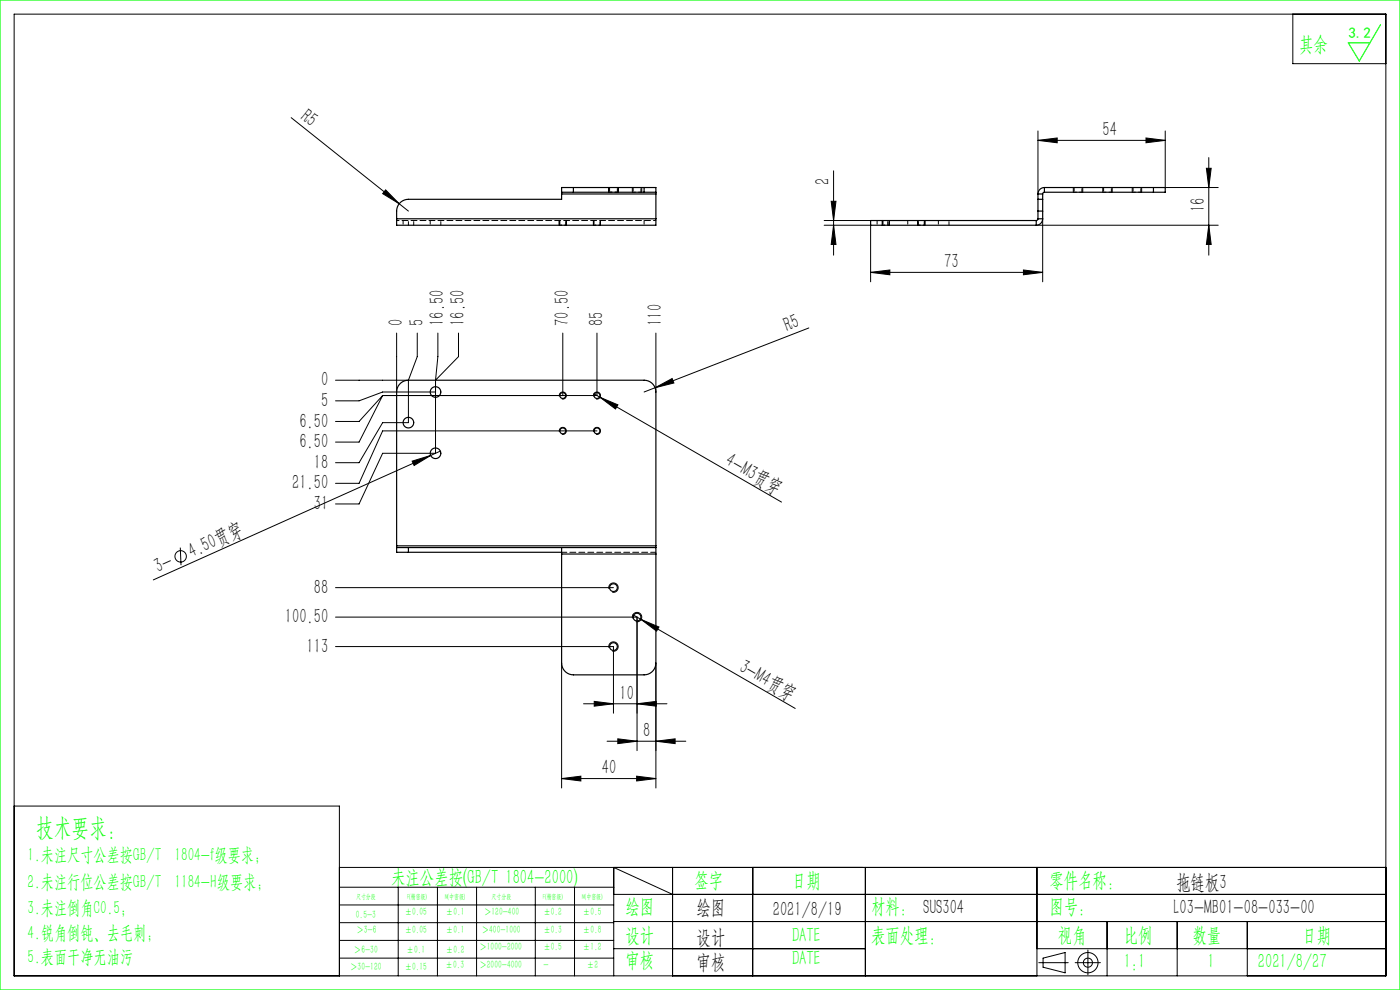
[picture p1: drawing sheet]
<svg xmlns="http://www.w3.org/2000/svg" width="297mm" height="210mm" viewBox="0 0 297 210" stroke-linecap="round" stroke-linejoin="round" font-family="sans-serif">
<g fill="none" stroke="#000" stroke-width=".21">
<path d="M3 3h291v204h-291zM274.3 3v10.5h19.7M61.8 25l22.9 18.2M129.1 39.8v1M131.1 39.8v1M134.1 39.8v1M136.1 39.8v1M176.8 36.2v17.9M220.2 29.8l4.1-.5v1zM220.2 27.8v13.3M220.2 29.8h27M227.7 39.8v1"/>
<path d="M229.7 39.8v1M233.9 39.8v1M235.9 39.8v1M240.2 39.8v1M242.2 39.8v1M243.1 29.3l4.1 .5-4.1 .5zM247.2 27.8v12h11.2M255.9 35.7h1l-.5 4.1zM256.4 33.4v20.7M81.8 40.3l2.9 2.9-3.5-2.1zM84.7 43.2l1.9 1.6M118.6 46.8v1"/>
<path d="M120.1 46.8v1M125.9 46.8v1M127.4 46.8v1M174.8 47.8h9.9v12M174.8 46.8h9.9M176.3 42.7h1l-.5 4.1zM176.8 47.8l.5 4.1h-1zM184.7 57.8l4.1-.5v1zM184.7 57.8h36.5M187.2 46.8v1M188.7 46.8v1M194.7 46.8v1"/>
<path d="M196.2 46.8v1M217.1 57.3l4.1 .5-4.1 .5zM219.8 47.8h38.6M221.2 46.4v13.4M256.4 47.8l.5 4.1h-1zM84.1 70.7v12.5M88.5 70.7v5l-1.9 5M92.9 70.7v5l-.5 5M97.3 70.7v5l-4.9 5M119.4 70.7v13.2M126.6 70.7v13.2h-45.4M139.1 70.7v12.5"/>
<path d="M171.6 69.6l-32.6 12.6M71.2 80.7h15.4M81.2 83.9l-5 9.9h-5M81.2 83.9l-5 5.5h-5M86.6 80.7v9h-5.4l-5 8.5h-5M87.4 97.8l4-1.2-3.5 2.1zM92.4 83.2h-11.2l-5 1.8h-5M92.4 80.7v15.5h-11.2l-5 10.7h-5M93.4 95.7l-60.9 27.3M118.7 84.1a.75 .75 0 0 1 .6-.9 .75 .75 0 0 1 .8 .8 .75 .75 0 0 1-.9 .6M118.7 91.6a.75 .75 0 0 1 .6-.9 .75 .75 0 0 1 .8 .8 .75 .75 0 0 1-.9 .6M125.9 84.1a.75 .75 0 0 1 .7-.9 .75 .75 0 0 1 .8 .8 .75 .75 0 0 1-1 .6"/>
<path d="M125.9 91.6a.75 .75 0 0 1 .7-.9 .75 .75 0 0 1 .8 .8 .75 .75 0 0 1-1 .6M126 83.5l39.8 23M126.6 91.4h-45.4l-5 11.1h-5M127.3 84.3l3.8 1.6-.5 .9zM139 82.2l3.6-1.9 .4 .9zM139 82.2l-2.4 1M38.2 116.2l.2 3.7M71.2 124.7h58.9M71.2 130.9h63.9v28.3M71.2 137.2h58.9v14.1M129.2 137.4a1 1 0 0 1 .9-1.2 1 1 0 0 1 1 1 1 1 0 0 1-1.2 .9M129.2 124.9a1 1 0 0 1 .9-1.2 1 1 0 0 1 1 1 1 1 0 0 1-1.2 .9"/>
<path d="M134.2 131.2a1 1 0 0 1 .9-1.3 1 1 0 0 1 1 1.1 1 1 0 0 1-1.2 .9M134.3 130.4l34.4 19.9M136 131.4l3.8 1.6-.5 .9zM119.1 140.7v26.5M123.8 149.3h17.7M126.1 148.8l4 .5-4 .5zM128.8 157.2h16.7M131.1 156.7l4 .5-4 .5zM135.1 149.3l4.1-.5v1zM139.1 157.2l4.1-.5v1zM139.1 140.7v26.5M3 171h69v36"/>
<path d="M119.1 165.2l4.1-.6v1.1zM119.1 165.2h20M135.1 164.6l4 .6-4 .5zM72 184h222M72 188.2h58.2M72 192h58.2M72 195.7h58.2M72 199.5h58.2M84.5 188.2v18.8M92.8 188.2v18.8M101.1 188.2v18.8M113.6 188.2v18.8"/>
<path d="M121.9 188.2v18.8M130.2 189.7h163.8M130.2 195.5h163.8M142.7 189.7l-12.5-5.7v23M142.7 184v23M159.7 184v23M183.6 184v23M220 184v23M234.9 195.5v11.5M249.7 195.5v11.5M264.6 195.5v11.5M72 203.2h58.2"/>
<path d="M130.2 201.2h53.4M220 201.2h74M220.4 204.2h6.2M221.3 203.2l4.7-1.1v4.3l-4.7-1.2zM228.1 204.2h5.3M230.8 201.5v5.3"/>
<circle cx="38.3" cy="118" r="1.21"/>
<circle cx="230.8" cy="204.2" r="2.15"/>
<circle cx="230.8" cy="204.2" r=".96"/>
</g>
<path d="M0 0h297v210h-297zM292.9 5.2l-4.5 7.7-2.4-3.8h4.6" fill="none" stroke="#0f0" stroke-width=".25"/>
<path d="M129.1 40.8h2M134.1 40.8h2M227.7 40.8h2M233.9 40.8h2M240.2 40.8h2" fill="none" stroke="#000" stroke-width=".21" stroke-dasharray="1.3 .6" stroke-dashoffset=".6"/>
<path d="M118.6 47.8h1.5M125.9 47.8h1.5M139.1 46.8h-55M187.2 47.8h1.5M194.7 47.8h1.5" fill="none" stroke="#000" stroke-width=".21" stroke-dasharray="1.3 .6" stroke-dashoffset=".8"/>
<g fill="#000">
<path d="M81.8 40.3l2.9 2.9-3.5-2.1zM87.4 97.8l4-1.2-3.5 2.1zM127.3 84.3l3.8 1.6-.5 .9zM139 82.2l3.6-1.9 .4 .9zM136 131.4l3.8 1.6-.5 .9z"/>
<path d="M220.2 29.8l4.1-.5v1zM243.1 29.3l4.1 .5-4.1 .5z"/>
<path d="M176.8 47.8l.5 4.1h-1zM176.3 42.7h1l-.5 4.1zM256.4 47.8l.5 4.1h-1zM255.9 35.7h1l-.5 4.1z"/>
<path d="M184.7 57.8l4.1-.5v1zM217.1 57.3l4.1 .5-4.1 .5z"/>
<path d="M139.1 157.2l4.1-.5v1zM131.1 156.7l4 .5-4 .5z"/>
<path d="M119.1 165.2l4.1-.6v1.1zM135.1 164.6l4 .6-4 .5zM126.1 148.8l4 .5-4 .5zM135.1 149.3l4.1-.5v1z"/>
</g>
<g fill="none" stroke="#000" stroke-width=".25">
<path d="M121.6 39.8h-2.5v1M121.6 39.8v1M121.6 39.8h15M136.6 39.8h2.5v1M136.6 39.8v1M221.6 39.8a1.37 1.37 0 0 0-1.4 1.3M221.6 39.8h23.1M221.6 39.8v1M244.7 39.8h2.5v1h-2.5M244.7 39.8v1M84.1 46.4v1.4h55v-1.4M84.1 46.4h55"/>
<path d="M119.1 40.8h2.5M119.1 40.8v.3M119.1 41.1v1.2h-32.5a2.5 2.5 0 0 0-2.5 2.5v1.6M119.1 41.1h20M121.6 40.8h15M136.6 40.8h2.5M139.1 40.8v.3M139.1 41.1v5.3M187.2 46.8h-2.5v1h2.5M187.2 47.8h32.6M187.2 46.8v1M187.2 46.8h32.6"/>
<path d="M219.8 46.8v1M220.2 46.4l-.1 .3-.3 .1M220.2 42.3v2.5M220.2 41.1h1M220.2 46.4h1M220.2 42.3h1M220.2 44.8h1M220.2 41.1v1.2M220.2 44.8v1.6M221.2 46.4a1.37 1.37 0 0 1-1.4 1.4M221.2 42.3v2.5M221.2 41.1v1.2"/>
<path d="M221.2 44.8v1.6M221.6 40.8l-.3 .1-.1 .2M221.6 40.8h23.1M84.1 116.2v1h2.5M84.1 116.2h2.5M84.1 115.8v.4M84.1 115.8v-32.6a2.5 2.5 0 0 1 2.5-2.5h50a2.5 2.5 0 0 1 2.5 2.5v32.6M84.1 115.8h55M86.6 116.2h52.5M86.6 116.2v1M86.6 117.2h32.5M119.1 116.2v1.3"/>
<path d="M119.1 117.5v23.2a2.5 2.5 0 0 0 2.5 2.5h15a2.5 2.5 0 0 0 2.5-2.5v-23.2M119.1 117.5h20M139.1 116.2v1.3M139.1 115.8v.4"/>
<circle cx="86.6" cy="89.7" r="1.12"/>
<circle cx="92.4" cy="96.2" r="1.12"/>
<circle cx="92.4" cy="83.2" r="1.12"/>
<circle cx="119.4" cy="91.4" r=".63"/>
<circle cx="119.4" cy="83.9" r=".63"/>
<circle cx="126.6" cy="91.4" r=".63"/>
<circle cx="126.6" cy="83.9" r=".63"/>
<circle cx="130.1" cy="124.7" r=".83"/>
<circle cx="130.1" cy="137.2" r=".83"/>
<circle cx="135.1" cy="130.9" r=".82"/>
</g>
<g fill="none" stroke="#000" stroke-width=".21" stroke-dasharray="1.3 .6" stroke-dashoffset=".5">
<path d="M129.3 39.8v1M134.3 39.8v1M227.9 39.8v1M234.1 39.8v1M240.4 39.8v1M85.5 46.8v1M86.6 47.8v-1M87.8 47.8v-1M91.3 46.8v1M93.5 47.8v-1M118.8 46.8v1M120 47.8v-1"/>
<path d="M126 46.8v1M127.3 47.8v-1M131 40.8v-1M136 40.8v-1M136.6 46.8v1M186.1 46.8v1M187.3 46.8v1M188.3 47.8v-1M188.6 47.8v-1M192.6 46.8v1M194.8 47.8v-1M196.1 47.8v-1"/>
<path d="M199.1 46.8v1M201.3 47.8v-1M229.5 40.8v-1M235.8 40.8v-1M242 40.8v-1"/>
</g>
<path d="M119.1 117.2h20" fill="none" stroke="#000" stroke-width=".21" stroke-dasharray="1.3 .6" stroke-dashoffset=".2"/>
<text font-size="5.4" fill="#0f0" x="7.7" y="177.2">技术要求：</text>
<g font-size="4.4" fill="#0f0">
<text x="275.6" y="10.8">其余</text>
<text x="83" y="187.5">未注公差按(GB/T 1804-2000)</text>
<text x="147.3" y="188">签字</text>
<text x="168" y="188">日期</text>
<text x="222.6" y="188">零件名称：</text>
<text x="132.7" y="193.6">绘图</text>
<text x="184.8" y="193.6">材料： SUS304</text>
<text x="222.6" y="193.6">图号：</text>
<text x="132.7" y="199.8">设计</text>
<text x="168" y="199.8">DATE</text>
<text x="184.8" y="199.8">表面处理：</text>
<text x="224.4" y="199.8">视角</text>
<text x="238.4" y="199.8">比例</text>
<text x="253" y="199.8">数量</text>
<text x="276.3" y="199.8">日期</text>
<text x="132.7" y="205.1">审核</text>
<text x="168" y="204.6">DATE</text>
<text x="238.4" y="205.3">1:1</text>
<text x="256.2" y="205.3">1</text>
<text x="266.9" y="205.3">2021/8/27</text>
</g>
<g font-size="4.4">
<text x="63.5" y="25.2" transform="rotate(39 63.5 25.2)">R5</text>
<text x="233.9" y="28.9">54</text>
<text x="176" y="39.3" transform="rotate(-90 176 39.3)">2</text>
<text x="255.6" y="45" transform="rotate(-90 255.6 45)">16</text>
<text x="200.3" y="56.9">73</text>
<text x="85.4" y="69.1" transform="rotate(-90 85.4 69.1)">0</text>
<text x="89.8" y="69.1" transform="rotate(-90 89.8 69.1)">5</text>
<text x="94.2" y="69.1" transform="rotate(-90 94.2 69.1)">16.50</text>
<text x="98.6" y="69.1" transform="rotate(-90 98.6 69.1)">16.50</text>
<text x="120.7" y="69.1" transform="rotate(-90 120.7 69.1)">70.50</text>
<text x="127.9" y="69.1" transform="rotate(-90 127.9 69.1)">85</text>
<text x="140.4" y="69.1" transform="rotate(-90 140.4 69.1)">110</text>
<text x="167" y="70.4" transform="rotate(-21 167 70.4)">R5</text>
<text x="68.1" y="81.9">0</text>
<text x="68.1" y="86.3">5</text>
<text x="63.5" y="95.1">6.50</text>
<text x="63.5" y="90.7">6.50</text>
<text x="66.6" y="99.4">18</text>
<text x="153.7" y="98.5" transform="rotate(30 153.7 98.5)">4-M3贯穿</text>
<text x="62" y="103.8">21.50</text>
<text x="66.6" y="108.2">31</text>
<text x="40.7" y="118.4" transform="rotate(-24 40.7 118.4)">4.50贯穿</text>
<text x="33.6" y="121.6" transform="rotate(-24 33.6 121.6)">3-</text>
<text x="66.6" y="125.9">88</text>
<text x="60.4" y="132.2">100.50</text>
<text x="65" y="138.4">113</text>
<text x="156.6" y="142.3" transform="rotate(30 156.6 142.3)">3-M4贯穿</text>
<text x="131.4" y="148.4">10</text>
<text x="136.4" y="156.4">8</text>
<text x="127.7" y="164.3">40</text>
<text x="249.5" y="188.6">拖链板3</text>
<text x="147.8" y="194">绘图</text>
<text x="163.9" y="194.3">2021/8/19</text>
<text x="249" y="194">L03-MB01-08-033-00</text>
<text x="147.8" y="200.2">设计</text>
<text x="147.8" y="205.5">审核</text>
</g>
<g font-size="4" fill="#0f0">
<text x="5.9" y="182.6">1.未注尺寸公差按GB/T 1804-f级要求；</text>
<text x="5.9" y="188.4">2.未注行位公差按GB/T 1184-H级要求；</text>
<text x="5.9" y="193.9">3.未注倒角C0.5；</text>
<text x="5.9" y="199.2">4.锐角倒钝、去毛刺；</text>
<text x="5.9" y="204.2">5.表面干净无油污</text>
</g>
<text font-size="3.2" fill="#0f0" x="286.1" y="8">3.2</text>
<g font-size="2.3" fill="#0f0">
<text x="75.5" y="194.7">0.5-3</text>
<text x="75.6" y="198">＞3-6</text>
<text x="85.9" y="194.2">±0.05</text>
<text x="85.9" y="198">±0.05</text>
<text x="94.6" y="194.2">±0.1</text>
<text x="94.6" y="198">±0.1</text>
<text x="102.2" y="198">＞400-1000</text>
<text x="102.7" y="194.2">＞120-400</text>
<text x="115.3" y="194.2">±0.2</text>
<text x="115.3" y="198">±0.3</text>
<text x="123.7" y="194.2">±0.5</text>
<text x="123.7" y="198">±0.8</text>
<text x="75.1" y="202.2">＞6-30</text>
<text x="86.3" y="202.2">±0.1</text>
<text x="94.6" y="202.2">±0.2</text>
<text x="101.7" y="201.6">＞1000-2000</text>
<text x="115.3" y="201.6">±0.5</text>
<text x="123.7" y="201.6">±1.2</text>
<text x="74.3" y="205.8">＞30-120</text>
<text x="85.9" y="205.8">±0.15</text>
<text x="94.5" y="205.4">±0.3</text>
<text x="101.7" y="205.4">＞2000-4000</text>
<text x="115.3" y="205.4">-</text>
<text x="124.5" y="205.4">±2</text>
</g>
<g font-size="1.5" fill="#0f0">
<text x="75.5" y="190.6">尺寸分段</text>
<text x="86.4" y="190.6">F(精密级)</text>
<text x="94.4" y="190.6">M(中密级)</text>
<text x="104.3" y="190.6">尺寸分段</text>
<text x="115.2" y="190.6">F(精密级)</text>
<text x="123.5" y="190.6">M(中密级)</text>
</g>
</svg>
